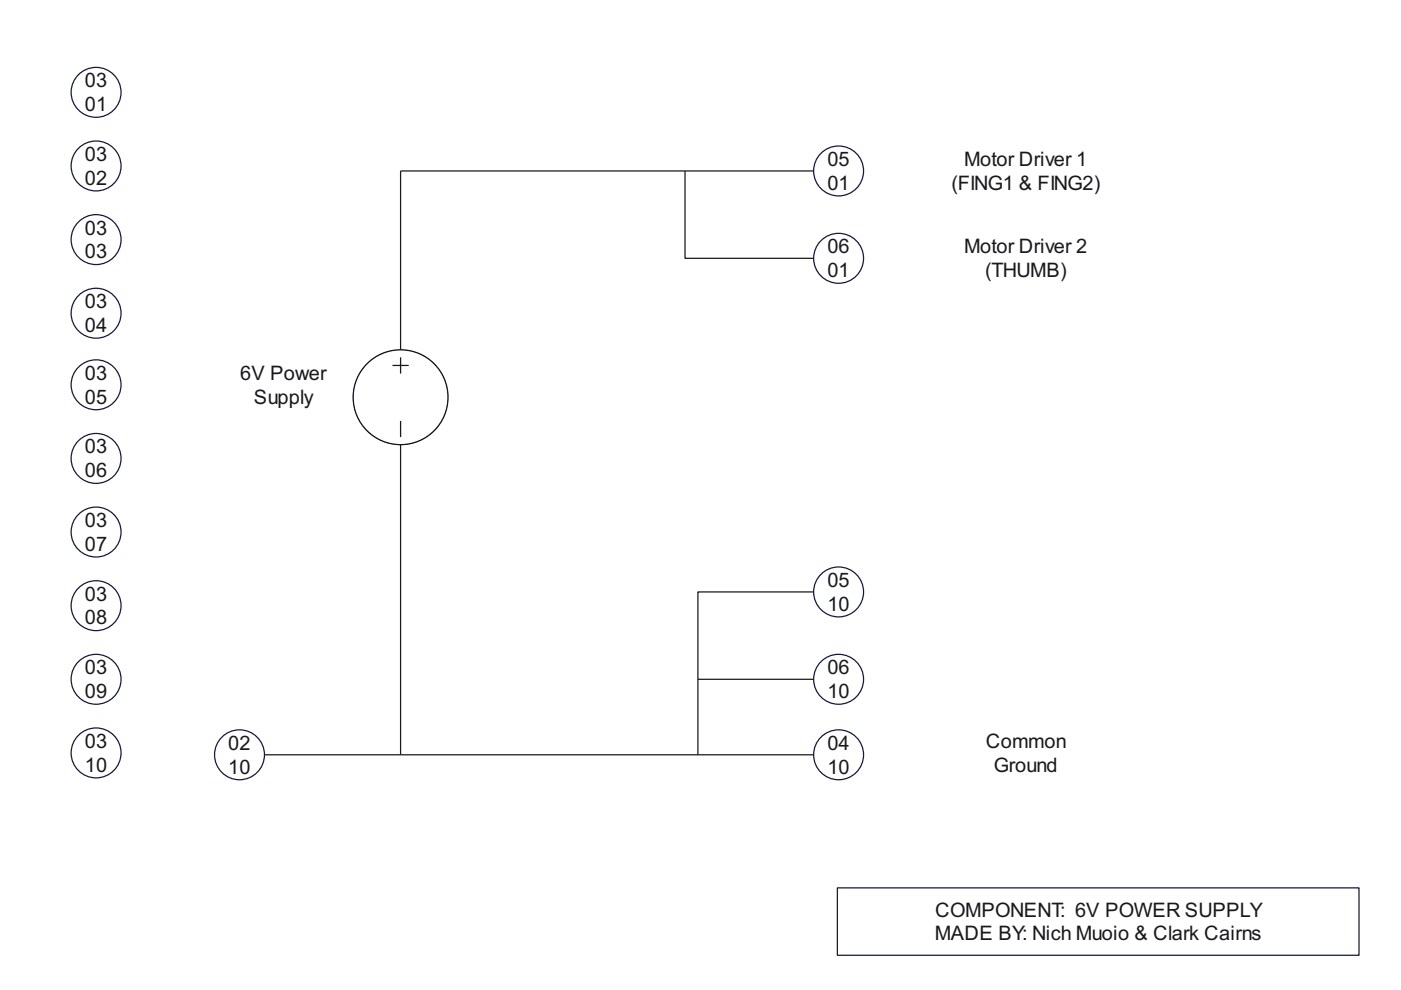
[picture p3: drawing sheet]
<svg xmlns="http://www.w3.org/2000/svg" width="297mm" height="210mm" viewBox="0 0 297 210" stroke-linecap="round" stroke-linejoin="round" font-family="sans-serif">
<circle cx="20.4" cy="19.6" r="5.3" fill="none" stroke="#101843" stroke-width=".26"/>
<circle cx="20.4" cy="35.2" r="5.3" fill="#fff"/>
<circle cx="20.4" cy="35.2" r="5.3" fill="none" stroke="#101843" stroke-width=".26"/>
<circle cx="20.4" cy="50.8" r="5.3" fill="#fff"/>
<circle cx="20.4" cy="50.8" r="5.3" fill="none" stroke="#101843" stroke-width=".26"/>
<circle cx="20.4" cy="66.4" r="5.3" fill="#fff"/>
<circle cx="20.4" cy="66.4" r="5.3" fill="none" stroke="#101843" stroke-width=".26"/>
<circle cx="20.4" cy="81.6" r="5.3" fill="#fff"/>
<circle cx="20.4" cy="81.6" r="5.3" fill="none" stroke="#101843" stroke-width=".26"/>
<circle cx="20.4" cy="97.2" r="5.3" fill="#fff"/>
<circle cx="20.4" cy="97.2" r="5.3" fill="none" stroke="#101843" stroke-width=".26"/>
<circle cx="20.4" cy="112.8" r="5.3" fill="#fff"/>
<circle cx="20.4" cy="112.8" r="5.3" fill="none" stroke="#101843" stroke-width=".26"/>
<circle cx="20.4" cy="128.4" r="5.3" fill="#fff"/>
<circle cx="20.4" cy="128.4" r="5.3" fill="none" stroke="#101843" stroke-width=".26"/>
<circle cx="20.4" cy="144" r="5.3" fill="#fff"/>
<circle cx="20.4" cy="144" r="5.3" fill="none" stroke="#101843" stroke-width=".26"/>
<circle cx="20.4" cy="159.6" r="5.3" fill="#fff"/>
<circle cx="20.4" cy="159.6" r="5.3" fill="none" stroke="#101843" stroke-width=".26"/>
<path d="M177.5 188.3h110.6v14.2h-110.6z" fill="#fff"/>
<path d="M177.5 188.3h110.6v14.2h-110.6z" fill="none" stroke="#101843" stroke-width=".26"/>
<circle cx="177.8" cy="36.2" r="5.3" fill="#fff"/>
<circle cx="177.8" cy="36.2" r="5.3" fill="none" stroke="#101843" stroke-width=".26"/>
<circle cx="177.8" cy="54.8" r="5.3" fill="#fff"/>
<circle cx="177.8" cy="54.8" r="5.3" fill="none" stroke="#101843" stroke-width=".26"/>
<path d="M74.9 84.2a10.1 10.1 0 0 1 20.1 0 10.1 10.1 0 0 1-20.1 0zM84.9 89.3v3.4zM84.9 75.8v3.4zM83.2 77.5h3.4z" fill="#fff"/>
<g fill="none" stroke="#000" stroke-width=".26">
<path d="M83.2 77.5h3.4M84.9 75.8v3.4M84.9 89.3v3.4"/>
<circle cx="84.9" cy="84.2" r="10.1"/>
</g>
<path d="M172.5 36.2h-87.6v38" fill="none" stroke="#191919" stroke-width=".26"/>
<circle cx="50.8" cy="160" r="5.3" fill="#fff"/>
<circle cx="50.8" cy="160" r="5.3" fill="none" stroke="#101843" stroke-width=".26"/>
<path d="M84.9 94.3v65.7h-28.8" fill="none" stroke="#191919" stroke-width=".26"/>
<circle cx="177.8" cy="160" r="5.3" fill="#fff"/>
<circle cx="177.8" cy="160" r="5.3" fill="none" stroke="#101843" stroke-width=".26"/>
<path d="M145.2 36.2v18.6h27.3M84.9 160h87.6" fill="none" stroke="#191919" stroke-width=".26"/>
<circle cx="177.8" cy="125.5" r="5.3" fill="#fff"/>
<circle cx="177.8" cy="125.5" r="5.3" fill="none" stroke="#101843" stroke-width=".26"/>
<circle cx="177.8" cy="144" r="5.3" fill="#fff"/>
<circle cx="177.8" cy="144" r="5.3" fill="none" stroke="#101843" stroke-width=".26"/>
<path d="M172.5 125.5h-24.5v18.5M172.5 144h-24.5v16" fill="none" stroke="#191919" stroke-width=".26"/>
<g font-size="4.2" fill="#191919">
<text x="18" y="18.5">03</text>
<text x="18" y="23.5">01</text>
<text x="18" y="34.1">03</text>
<text x="175.4" y="35.2">05</text>
<text x="204.4" y="35.2">Motor Driver 1</text>
<text x="18" y="39.2">02</text>
<text x="175.4" y="40.2">01</text>
<text x="201.7" y="40.2">(FING1 &amp; FING2)</text>
<text x="18" y="49.7">03</text>
<text x="175.4" y="53.7">06</text>
<text x="204.4" y="53.7">Motor Driver 2</text>
<text x="18" y="54.8">03</text>
<text x="175.4" y="58.7">01</text>
<text x="208.9" y="58.7">(THUMB)</text>
<text x="18" y="65.4">03</text>
<text x="18" y="70.4">04</text>
<text x="18" y="80.5">03</text>
<text x="50.9" y="80.5">6V Power</text>
<text x="18" y="85.6">05</text>
<text x="53.8" y="85.6">Supply</text>
<text x="18" y="96.1">03</text>
<text x="18" y="101.2">06</text>
<text x="18" y="111.7">03</text>
<text x="18" y="116.8">07</text>
<text x="175.4" y="124.4">05</text>
<text x="18" y="127.4">03</text>
<text x="175.4" y="129.5">10</text>
<text x="18" y="132.4">08</text>
<text x="18" y="143">03</text>
<text x="175.4" y="143">06</text>
<text x="18" y="148">09</text>
<text x="175.4" y="148">10</text>
<text x="18" y="158.6">03</text>
<text x="48.4" y="159">02</text>
<text x="175.4" y="159">04</text>
<text x="209" y="158.6">Common</text>
<text x="18" y="163.6">10</text>
<text x="48.4" y="164">10</text>
<text x="175.4" y="164">10</text>
<text x="210.7" y="163.6">Ground</text>
<text x="198.3" y="194.3">COMPONENT: 6V POWER SUPPLY</text>
<text x="198.2" y="199.4">MADE BY: Nich Muoio &amp; Clark Cairns</text>
</g>
</svg>
